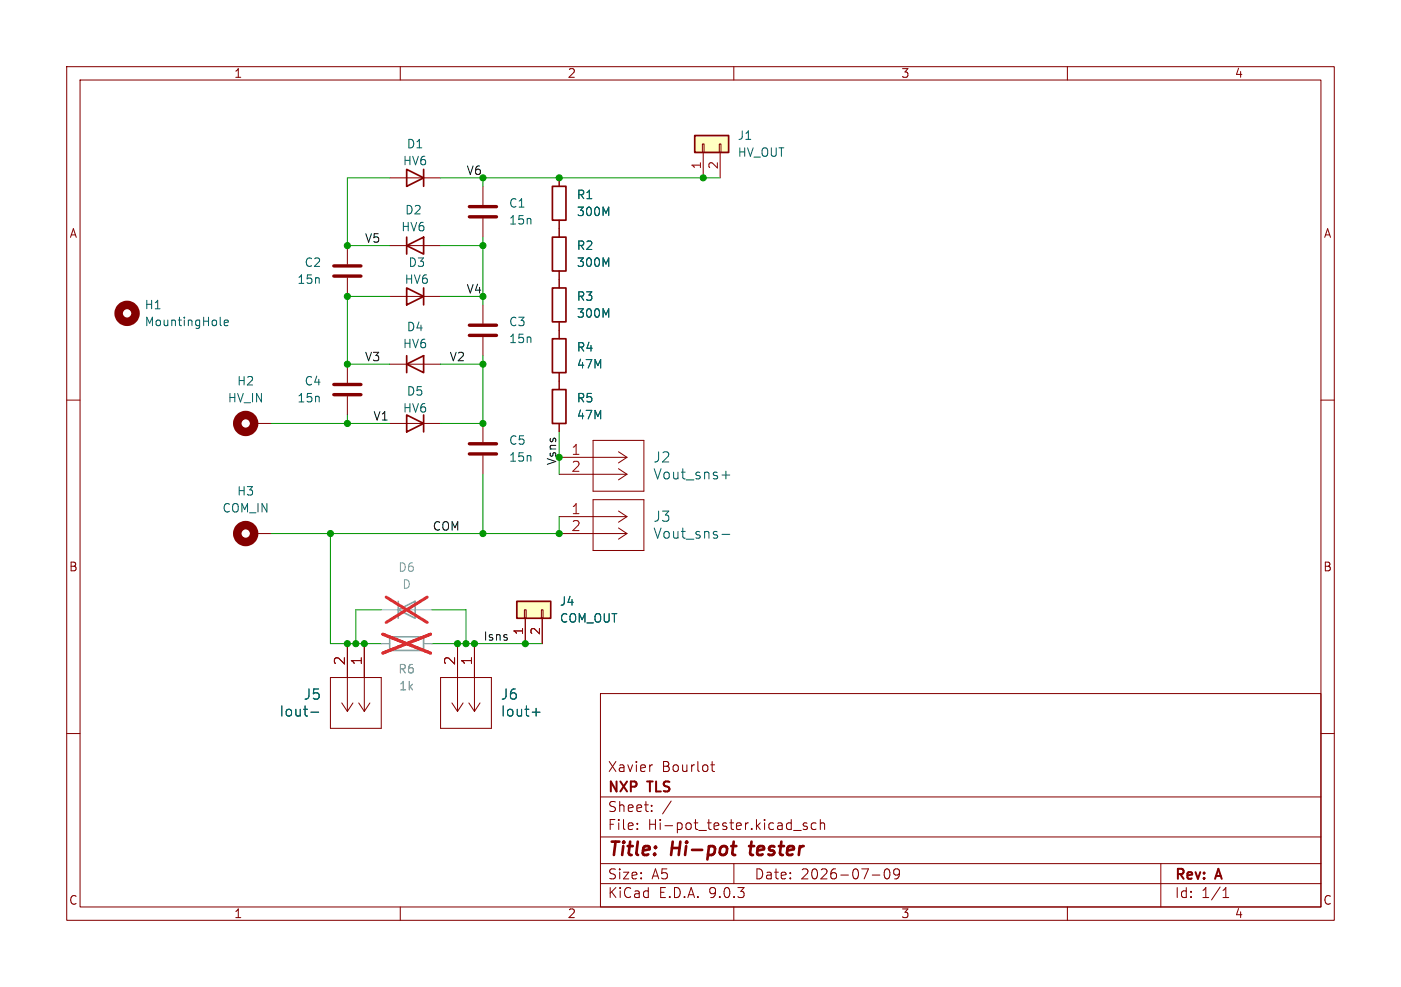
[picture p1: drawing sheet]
(kicad_sch
 (version 20250114)
 (generator "eeschema")
 (generator_version "9.0")
 (paper "A5")
 (title_block
  (title "Hi-pot tester")
  (date "2026-07-09")
  (rev "A")
  (company "NXP TLS")
  (comment 1 "Xavier Bourlot"))
 (lib_symbols
  (symbol "Connector_Generic:Conn_01x02"
   (pin_names
    (offset 1.016) (hide yes)) (exclude_from_sim no) (in_bom yes) (on_board yes)
   (property "Reference" "J" (at 0 2.54 0) (effects (font (size 1.27 1.27))))
   (property "Value" "Conn_01x02" (at 0 -5.08 0) (effects (font (size 1.27 1.27))))
   (property "Footprint" "" (at 0 0 0) (effects (font (size 1.27 1.27)) (hide yes)))
   (property "Datasheet" "~" (at 0 0 0) (effects (font (size 1.27 1.27)) (hide yes)))
   (property "Description" "Generic connector, single row, 01x02, script generated (kicad-library-utils/schlib/autogen/connector/)" (at 0 0 0) (effects (font (size 1.27 1.27)) (hide yes)))
   (symbol "Conn_01x02_1_1"
    (rectangle (start -1.27 1.27) (end 1.27 -3.81) (stroke (width 0.254) (type default)) (fill (type background)))
    (rectangle (start -1.27 0.127) (end 0 -0.127) (stroke (width 0.1524) (type default)) (fill (type none)))
    (rectangle (start -1.27 -2.413) (end 0 -2.667) (stroke (width 0.1524) (type default)) (fill (type none)))
    (pin passive line (at -5.08 0 0) (length 3.81) (name "Pin_1" (effects (font (size 1.27 1.27)))) (number "1" (effects (font (size 1.27 1.27)))))
    (pin passive line (at -5.08 -2.54 0) (length 3.81) (name "Pin_2" (effects (font (size 1.27 1.27)))) (number "2" (effects (font (size 1.27 1.27))))))
   (embedded_fonts no))
  (symbol "Device:C"
   (pin_numbers (hide yes))
   (pin_names
    (offset 0.254)) (exclude_from_sim no) (in_bom yes) (on_board yes)
   (property "Reference" "C" (at 0.635 2.54 0) (effects (font (size 1.27 1.27)) (justify left)))
   (property "Value" "C" (at 0.635 -2.54 0) (effects (font (size 1.27 1.27)) (justify left)))
   (property "Footprint" "" (at 0.9652 -3.81 0) (effects (font (size 1.27 1.27)) (hide yes)))
   (property "Datasheet" "~" (at 0 0 0) (effects (font (size 1.27 1.27)) (hide yes)))
   (property "Description" "Unpolarized capacitor" (at 0 0 0) (effects (font (size 1.27 1.27)) (hide yes)))
   (symbol "C_0_1"
    (polyline (pts (xy -2.032 0.762) (xy 2.032 0.762)) (stroke (width 0.508) (type default)) (fill (type none)))
    (polyline (pts (xy -2.032 -0.762) (xy 2.032 -0.762)) (stroke (width 0.508) (type default)) (fill (type none))))
   (symbol "C_1_1"
    (pin passive line (at 0 3.81 270) (length 2.794) (name "~" (effects (font (size 1.27 1.27)))) (number "1" (effects (font (size 1.27 1.27)))))
    (pin passive line (at 0 -3.81 90) (length 2.794) (name "~" (effects (font (size 1.27 1.27)))) (number "2" (effects (font (size 1.27 1.27))))))
   (embedded_fonts no))
  (symbol "Device:D"
   (pin_numbers (hide yes))
   (pin_names
    (offset 1.016) (hide yes)) (exclude_from_sim no) (in_bom yes) (on_board yes)
   (property "Reference" "D" (at 0 2.54 0) (effects (font (size 1.27 1.27))))
   (property "Value" "D" (at 0 -2.54 0) (effects (font (size 1.27 1.27))))
   (property "Footprint" "" (at 0 0 0) (effects (font (size 1.27 1.27)) (hide yes)))
   (property "Datasheet" "~" (at 0 0 0) (effects (font (size 1.27 1.27)) (hide yes)))
   (property "Description" "Diode" (at 0 0 0) (effects (font (size 1.27 1.27)) (hide yes)))
   (property "Sim.Device" "D" (at 0 0 0) (effects (font (size 1.27 1.27)) (hide yes)))
   (property "Sim.Pins" "1=K 2=A" (at 0 0 0) (effects (font (size 1.27 1.27)) (hide yes)))
   (symbol "D_0_1"
    (polyline (pts (xy -1.27 1.27) (xy -1.27 -1.27)) (stroke (width 0.254) (type default)) (fill (type none)))
    (polyline (pts (xy 1.27 1.27) (xy 1.27 -1.27) (xy -1.27 0) (xy 1.27 1.27)) (stroke (width 0.254) (type default)) (fill (type none)))
    (polyline (pts (xy 1.27 0) (xy -1.27 0)) (stroke (width 0) (type default)) (fill (type none))))
   (symbol "D_1_1"
    (pin passive line (at -3.81 0 0) (length 2.54) (name "K" (effects (font (size 1.27 1.27)))) (number "1" (effects (font (size 1.27 1.27)))))
    (pin passive line (at 3.81 0 180) (length 2.54) (name "A" (effects (font (size 1.27 1.27)))) (number "2" (effects (font (size 1.27 1.27))))))
   (embedded_fonts no))
  (symbol "Device:R"
   (pin_numbers (hide yes))
   (pin_names
    (offset 0)) (exclude_from_sim no) (in_bom yes) (on_board yes)
   (property "Reference" "R" (at 2.032 0 90) (effects (font (size 1.27 1.27))))
   (property "Value" "R" (at 0 0 90) (effects (font (size 1.27 1.27))))
   (property "Footprint" "" (at -1.778 0 90) (effects (font (size 1.27 1.27)) (hide yes)))
   (property "Datasheet" "~" (at 0 0 0) (effects (font (size 1.27 1.27)) (hide yes)))
   (property "Description" "Resistor" (at 0 0 0) (effects (font (size 1.27 1.27)) (hide yes)))
   (symbol "R_0_1"
    (rectangle (start -1.016 -2.54) (end 1.016 2.54) (stroke (width 0.254) (type default)) (fill (type none))))
   (symbol "R_1_1"
    (pin passive line (at 0 3.81 270) (length 1.27) (name "~" (effects (font (size 1.27 1.27)))) (number "1" (effects (font (size 1.27 1.27)))))
    (pin passive line (at 0 -3.81 90) (length 1.27) (name "~" (effects (font (size 1.27 1.27)))) (number "2" (effects (font (size 1.27 1.27))))))
   (embedded_fonts no))
  (symbol "Diode:1N5408"
   (pin_numbers (hide yes))
   (pin_names (hide yes)) (exclude_from_sim no) (in_bom yes) (on_board yes)
   (property "Reference" "D" (at 0 2.54 0) (effects (font (size 1.27 1.27))))
   (property "Value" "1N5408" (at 0 -2.54 0) (effects (font (size 1.27 1.27))))
   (property "Footprint" "Diode_THT:D_DO-201AD_P15.24mm_Horizontal" (at 0 -4.445 0) (effects (font (size 1.27 1.27)) (hide yes)))
   (property "Datasheet" "http://www.vishay.com/docs/88516/1n5400.pdf" (at 0 0 0) (effects (font (size 1.27 1.27)) (hide yes)))
   (property "Description" "1000V 3A General Purpose Rectifier Diode, DO-201AD" (at 0 0 0) (effects (font (size 1.27 1.27)) (hide yes)))
   (property "Sim.Device" "D" (at 0 0 0) (effects (font (size 1.27 1.27)) (hide yes)))
   (property "Sim.Pins" "1=K 2=A" (at 0 0 0) (effects (font (size 1.27 1.27)) (hide yes)))
   (symbol "1N5408_0_1"
    (polyline (pts (xy -1.27 1.27) (xy -1.27 -1.27)) (stroke (width 0.254) (type default)) (fill (type none)))
    (polyline (pts (xy 1.27 1.27) (xy 1.27 -1.27) (xy -1.27 0) (xy 1.27 1.27)) (stroke (width 0.254) (type default)) (fill (type none)))
    (polyline (pts (xy 1.27 0) (xy -1.27 0)) (stroke (width 0) (type default)) (fill (type none))))
   (symbol "1N5408_1_1"
    (pin passive line (at -3.81 0 0) (length 2.54) (name "K" (effects (font (size 1.27 1.27)))) (number "1" (effects (font (size 1.27 1.27)))))
    (pin passive line (at 3.81 0 180) (length 2.54) (name "A" (effects (font (size 1.27 1.27)))) (number "2" (effects (font (size 1.27 1.27))))))
   (embedded_fonts no))
  (symbol "Mechanical:MountingHole"
   (pin_names
    (offset 1.016)) (exclude_from_sim no) (in_bom no) (on_board yes)
   (property "Reference" "H" (at 0 5.08 0) (effects (font (size 1.27 1.27))))
   (property "Value" "MountingHole" (at 0 3.175 0) (effects (font (size 1.27 1.27))))
   (property "Footprint" "" (at 0 0 0) (effects (font (size 1.27 1.27)) (hide yes)))
   (property "Datasheet" "~" (at 0 0 0) (effects (font (size 1.27 1.27)) (hide yes)))
   (property "Description" "Mounting Hole without connection" (at 0 0 0) (effects (font (size 1.27 1.27)) (hide yes)))
   (symbol "MountingHole_0_1"
    (circle (center 0 0) (radius 1.27) (stroke (width 1.27) (type default)) (fill (type none))))
   (embedded_fonts no))
  (symbol "Mechanical:MountingHole_Pad"
   (pin_numbers (hide yes))
   (pin_names
    (offset 1.016) (hide yes)) (exclude_from_sim no) (in_bom no) (on_board yes)
   (property "Reference" "H" (at 0 6.35 0) (effects (font (size 1.27 1.27))))
   (property "Value" "MountingHole_Pad" (at 0 4.445 0) (effects (font (size 1.27 1.27))))
   (property "Footprint" "" (at 0 0 0) (effects (font (size 1.27 1.27)) (hide yes)))
   (property "Datasheet" "~" (at 0 0 0) (effects (font (size 1.27 1.27)) (hide yes)))
   (property "Description" "Mounting Hole with connection" (at 0 0 0) (effects (font (size 1.27 1.27)) (hide yes)))
   (symbol "MountingHole_Pad_0_1"
    (circle (center 0 1.27) (radius 1.27) (stroke (width 1.27) (type default)) (fill (type none))))
   (symbol "MountingHole_Pad_1_1"
    (pin input line (at 0 -2.54 90) (length 2.54) (name "1" (effects (font (size 1.27 1.27)))) (number "1" (effects (font (size 1.27 1.27))))))
   (embedded_fonts no))
  (symbol "_MYLIBRARY:2mm_banana_Cinch"
   (pin_names
    (offset 0.254) (hide yes)) (exclude_from_sim no) (in_bom yes) (on_board yes)
   (property "Reference" "J" (at 8.89 6.35 0) (effects (font (size 1.524 1.524))))
   (property "Value" "105-1102-001" (at 10.16 0 0) (effects (font (size 1.524 1.524))))
   (property "Footprint" "footprints:105-1102-001" (at 10.16 -1.524 0) (effects (font (size 1.524 1.524)) (hide yes)))
   (property "Datasheet" "" (at 0 0 0) (effects (font (size 1.524 1.524))))
   (property "Description" "105-1102-001 banana Johnson Cinch PCB horizontal" (at 0 0 0) (effects (font (size 1.27 1.27)) (hide yes)))
   (symbol "2mm_banana_Cinch_1_1"
    (polyline (pts (xy 5.08 2.54) (xy 5.08 -5.08)) (stroke (width 0.127) (type solid)) (fill (type none)))
    (polyline (pts (xy 5.08 -5.08) (xy 12.7 -5.08)) (stroke (width 0.127) (type solid)) (fill (type none)))
    (polyline (pts (xy 10.16 0) (xy 5.08 0)) (stroke (width 0.127) (type solid)) (fill (type none)))
    (polyline (pts (xy 10.16 0) (xy 8.89 0.8382)) (stroke (width 0.127) (type solid)) (fill (type none)))
    (polyline (pts (xy 10.16 0) (xy 8.89 -0.8382)) (stroke (width 0.127) (type solid)) (fill (type none)))
    (polyline (pts (xy 10.16 -2.54) (xy 5.08 -2.54)) (stroke (width 0.127) (type solid)) (fill (type none)))
    (polyline (pts (xy 10.16 -2.54) (xy 8.89 -1.7018)) (stroke (width 0.127) (type solid)) (fill (type none)))
    (polyline (pts (xy 10.16 -2.54) (xy 8.89 -3.3782)) (stroke (width 0.127) (type solid)) (fill (type none)))
    (polyline (pts (xy 12.7 2.54) (xy 5.08 2.54)) (stroke (width 0.127) (type solid)) (fill (type none)))
    (polyline (pts (xy 12.7 -5.08) (xy 12.7 2.54)) (stroke (width 0.127) (type solid)) (fill (type none)))
    (pin passive line (at 0 0 0) (length 5.08) (name "1" (effects (font (size 1.4986 1.4986)))) (number "1" (effects (font (size 1.4986 1.4986)))))
    (pin passive line (at 0 -2.54 0) (length 5.08) (name "2" (effects (font (size 1.4986 1.4986)))) (number "2" (effects (font (size 1.4986 1.4986))))))
   (embedded_fonts no)))
 (junction
  (at 52.07 54.61)
  (diameter 0)
  (color 0 0 0 0))
 (junction
  (at 52.07 36.83)
  (diameter 0)
  (color 0 0 0 0))
 (junction
  (at 72.39 36.83)
  (diameter 0)
  (color 0 0 0 0))
 (junction
  (at 52.07 63.5)
  (diameter 0)
  (color 0 0 0 0))
 (junction
  (at 52.07 96.52)
  (diameter 0)
  (color 0 0 0 0))
 (junction
  (at 83.82 26.67)
  (diameter 0)
  (color 0 0 0 0))
 (junction
  (at 68.58 96.52)
  (diameter 0)
  (color 0 0 0 0))
 (junction
  (at 72.39 26.67)
  (diameter 0)
  (color 0 0 0 0))
 (junction
  (at 54.61 96.52)
  (diameter 0)
  (color 0 0 0 0))
 (junction
  (at 72.39 44.45)
  (diameter 0)
  (color 0 0 0 0))
 (junction
  (at 52.07 44.45)
  (diameter 0)
  (color 0 0 0 0))
 (junction
  (at 71.12 96.52)
  (diameter 0)
  (color 0 0 0 0))
 (junction
  (at 83.82 80.01)
  (diameter 0)
  (color 0 0 0 0))
 (junction
  (at 53.34 96.52)
  (diameter 0)
  (color 0 0 0 0))
 (junction
  (at 72.39 54.61)
  (diameter 0)
  (color 0 0 0 0))
 (junction
  (at 83.82 68.58)
  (diameter 0)
  (color 0 0 0 0))
 (junction
  (at 105.41 26.67)
  (diameter 0)
  (color 0 0 0 0))
 (junction
  (at 69.85 96.52)
  (diameter 0)
  (color 0 0 0 0))
 (junction
  (at 78.74 96.52)
  (diameter 0)
  (color 0 0 0 0))
 (junction
  (at 72.39 63.5)
  (diameter 0)
  (color 0 0 0 0))
 (junction
  (at 49.53 80.01)
  (diameter 0)
  (color 0 0 0 0))
 (junction
  (at 72.39 80.01)
  (diameter 0)
  (color 0 0 0 0))
 (wire
  (pts (xy 52.07 44.45) (xy 52.07 54.61))
  (stroke (width 0) (type default)))
 (wire
  (pts (xy 105.41 26.67) (xy 107.95 26.67))
  (stroke (width 0) (type default)))
 (wire
  (pts (xy 83.82 68.58) (xy 83.82 71.12))
  (stroke (width 0) (type default)))
 (wire
  (pts (xy 53.34 91.44) (xy 53.34 96.52))
  (stroke (width 0) (type default)))
 (wire
  (pts (xy 52.07 26.67) (xy 52.07 36.83))
  (stroke (width 0) (type default)))
 (wire
  (pts (xy 52.07 36.83) (xy 58.42 36.83))
  (stroke (width 0) (type default)))
 (wire
  (pts (xy 49.53 80.01) (xy 49.53 96.52))
  (stroke (width 0) (type default)))
 (wire
  (pts (xy 72.39 53.34) (xy 72.39 54.61))
  (stroke (width 0) (type default)))
 (wire
  (pts (xy 64.77 91.44) (xy 69.85 91.44))
  (stroke (width 0) (type default)))
 (wire
  (pts (xy 72.39 80.01) (xy 72.39 71.12))
  (stroke (width 0) (type default)))
 (wire
  (pts (xy 78.74 96.52) (xy 81.28 96.52))
  (stroke (width 0) (type default)))
 (wire
  (pts (xy 66.04 54.61) (xy 72.39 54.61))
  (stroke (width 0) (type default)))
 (wire
  (pts (xy 83.82 77.47) (xy 83.82 80.01))
  (stroke (width 0) (type default)))
 (wire
  (pts (xy 54.61 96.52) (xy 57.15 96.52))
  (stroke (width 0) (type default)))
 (wire
  (pts (xy 52.07 44.45) (xy 58.42 44.45))
  (stroke (width 0) (type default)))
 (wire
  (pts (xy 52.07 62.23) (xy 52.07 63.5))
  (stroke (width 0) (type default)))
 (wire
  (pts (xy 52.07 63.5) (xy 58.42 63.5))
  (stroke (width 0) (type default)))
 (wire
  (pts (xy 83.82 26.67) (xy 105.41 26.67))
  (stroke (width 0) (type default)))
 (wire
  (pts (xy 71.12 96.52) (xy 78.74 96.52))
  (stroke (width 0) (type default)))
 (wire
  (pts (xy 52.07 54.61) (xy 58.42 54.61))
  (stroke (width 0) (type default)))
 (wire
  (pts (xy 72.39 54.61) (xy 72.39 63.5))
  (stroke (width 0) (type default)))
 (wire
  (pts (xy 72.39 35.56) (xy 72.39 36.83))
  (stroke (width 0) (type default)))
 (wire
  (pts (xy 72.39 80.01) (xy 83.82 80.01))
  (stroke (width 0) (type default)))
 (wire
  (pts (xy 52.07 96.52) (xy 49.53 96.52))
  (stroke (width 0) (type default)))
 (wire
  (pts (xy 72.39 26.67) (xy 72.39 27.94))
  (stroke (width 0) (type default)))
 (wire
  (pts (xy 53.34 96.52) (xy 52.07 96.52))
  (stroke (width 0) (type default)))
 (wire
  (pts (xy 72.39 36.83) (xy 72.39 44.45))
  (stroke (width 0) (type default)))
 (wire
  (pts (xy 66.04 44.45) (xy 72.39 44.45))
  (stroke (width 0) (type default)))
 (wire
  (pts (xy 72.39 44.45) (xy 72.39 45.72))
  (stroke (width 0) (type default)))
 (wire
  (pts (xy 69.85 96.52) (xy 68.58 96.52))
  (stroke (width 0) (type default)))
 (wire
  (pts (xy 49.53 80.01) (xy 72.39 80.01))
  (stroke (width 0) (type default)))
 (wire
  (pts (xy 64.77 96.52) (xy 68.58 96.52))
  (stroke (width 0) (type default)))
 (wire
  (pts (xy 71.12 96.52) (xy 69.85 96.52))
  (stroke (width 0) (type default)))
 (wire
  (pts (xy 66.04 63.5) (xy 72.39 63.5))
  (stroke (width 0) (type default)))
 (wire
  (pts (xy 53.34 91.44) (xy 57.15 91.44))
  (stroke (width 0) (type default)))
 (wire
  (pts (xy 40.64 63.5) (xy 52.07 63.5))
  (stroke (width 0) (type default)))
 (wire
  (pts (xy 52.07 26.67) (xy 58.42 26.67))
  (stroke (width 0) (type default)))
 (wire
  (pts (xy 72.39 26.67) (xy 83.82 26.67))
  (stroke (width 0) (type default)))
 (wire
  (pts (xy 54.61 96.52) (xy 53.34 96.52))
  (stroke (width 0) (type default)))
 (wire
  (pts (xy 69.85 91.44) (xy 69.85 96.52))
  (stroke (width 0) (type default)))
 (wire
  (pts (xy 66.04 26.67) (xy 72.39 26.67))
  (stroke (width 0) (type default)))
 (wire
  (pts (xy 66.04 36.83) (xy 72.39 36.83))
  (stroke (width 0) (type default)))
 (wire
  (pts (xy 40.64 80.01) (xy 49.53 80.01))
  (stroke (width 0) (type default)))
 (wire
  (pts (xy 83.82 64.77) (xy 83.82 68.58))
  (stroke (width 0) (type default)))
 (label "Vsns"
  (at 83.82 69.85 90)
  (effects (font (size 1.27 1.27)) (justify left bottom)))
 (label "V1"
  (at 55.88 63.5 0)
  (effects (font (size 1.27 1.27)) (justify left bottom)))
 (label "V2"
  (at 67.31 54.61 0)
  (effects (font (size 1.27 1.27)) (justify left bottom)))
 (label "V3"
  (at 54.61 54.61 0)
  (effects (font (size 1.27 1.27)) (justify left bottom)))
 (label "V6"
  (at 69.85 26.67 0)
  (effects (font (size 1.27 1.27)) (justify left bottom)))
 (label "V5"
  (at 54.61 36.83 0)
  (effects (font (size 1.27 1.27)) (justify left bottom)))
 (label "COM"
  (at 64.77 80.01 0)
  (effects (font (size 1.27 1.27)) (justify left bottom)))
 (label "Isns"
  (at 72.39 96.52 0)
  (effects (font (size 1.27 1.27)) (justify left bottom)))
 (label "V4"
  (at 69.85 44.45 0)
  (effects (font (size 1.27 1.27)) (justify left bottom)))
 (symbol
  (lib_id "Diode:1N5408")
  (at 62.23 26.67 180)
  (unit 1)
  (exclude_from_sim no)
  (in_bom yes)
  (on_board yes)
  (dnp no)
  (property "Reference" "D1" (at 62.23 21.59 0) (effects (font (size 1.27 1.27))))
  (property "Value" "HV6" (at 62.23 24.13 0) (effects (font (size 1.27 1.27))))
  (property "Footprint" "Diode_THT:D_DO-15_P15.24mm_Horizontal" (at 62.23 22.225 0) (effects (font (size 1.27 1.27)) (hide yes)))
  (property "Datasheet" "HV6" (at 62.23 26.67 0) (effects (font (size 1.27 1.27)) (hide yes)))
  (property "Description" "1000V 3A General Purpose Rectifier Diode, DO-201AD" (at 62.23 26.67 0) (effects (font (size 1.27 1.27)) (hide yes)))
  (property "Sim.Device" "D" (at 62.23 26.67 0) (effects (font (size 1.27 1.27)) (hide yes)))
  (property "Sim.Pins" "1=K 2=A" (at 62.23 26.67 0) (effects (font (size 1.27 1.27)) (hide yes)))
  (pin "1")
  (pin "2"))
 (symbol
  (lib_id "Diode:1N5408")
  (at 62.23 36.83 0)
  (unit 1)
  (exclude_from_sim no)
  (in_bom yes)
  (on_board yes)
  (dnp no)
  (property "Reference" "D2" (at 61.976 31.496 0) (effects (font (size 1.27 1.27))))
  (property "Value" "HV6" (at 61.976 34.036 0) (effects (font (size 1.27 1.27))))
  (property "Footprint" "Diode_THT:D_DO-15_P15.24mm_Horizontal" (at 62.23 41.275 0) (effects (font (size 1.27 1.27)) (hide yes)))
  (property "Datasheet" "HV6" (at 62.23 36.83 0) (effects (font (size 1.27 1.27)) (hide yes)))
  (property "Description" "1000V 3A General Purpose Rectifier Diode, DO-201AD" (at 62.23 36.83 0) (effects (font (size 1.27 1.27)) (hide yes)))
  (property "Sim.Device" "D" (at 62.23 36.83 0) (effects (font (size 1.27 1.27)) (hide yes)))
  (property "Sim.Pins" "1=K 2=A" (at 62.23 36.83 0) (effects (font (size 1.27 1.27)) (hide yes)))
  (pin "1")
  (pin "2"))
 (symbol
  (lib_id "Device:R")
  (at 83.82 53.34 180)
  (unit 1)
  (exclude_from_sim no)
  (in_bom yes)
  (on_board yes)
  (dnp no)
  (fields_autoplaced yes)
  (property "Reference" "R4" (at 86.36 52.0699 0) (effects (font (size 1.27 1.27)) (justify right)))
  (property "Value" "47M" (at 86.36 54.6099 0) (effects (font (size 1.27 1.27)) (justify right)))
  (property "Footprint" "Resistor_THT:R_Axial_DIN0309_L9.0mm_D3.2mm_P12.70mm_Horizontal" (at 85.598 53.34 90) (effects (font (size 1.27 1.27)) (hide yes)))
  (property "Datasheet" "RGP0207CH 5% 47M 1623708-8" (at 83.82 53.34 0) (effects (font (size 1.27 1.27)) (hide yes)))
  (property "Description" "Resistor" (at 83.82 53.34 0) (effects (font (size 1.27 1.27)) (hide yes)))
  (pin "2")
  (pin "1"))
 (symbol
  (lib_id "Device:R")
  (at 83.82 60.96 180)
  (unit 1)
  (exclude_from_sim no)
  (in_bom yes)
  (on_board yes)
  (dnp no)
  (fields_autoplaced yes)
  (property "Reference" "R5" (at 86.36 59.6899 0) (effects (font (size 1.27 1.27)) (justify right)))
  (property "Value" "47M" (at 86.36 62.2299 0) (effects (font (size 1.27 1.27)) (justify right)))
  (property "Footprint" "Resistor_THT:R_Axial_DIN0309_L9.0mm_D3.2mm_P12.70mm_Horizontal" (at 85.598 60.96 90) (effects (font (size 1.27 1.27)) (hide yes)))
  (property "Datasheet" "RGP0207CH 5% 47M 1623708-8" (at 83.82 60.96 0) (effects (font (size 1.27 1.27)) (hide yes)))
  (property "Description" "Resistor" (at 83.82 60.96 0) (effects (font (size 1.27 1.27)) (hide yes)))
  (pin "2")
  (pin "1"))
 (symbol
  (lib_id "Device:D")
  (at 60.96 91.44 0)
  (unit 1)
  (exclude_from_sim no)
  (in_bom yes)
  (on_board yes)
  (dnp yes)
  (fields_autoplaced yes)
  (property "Reference" "D6" (at 60.96 85.09 0) (effects (font (size 1.27 1.27))))
  (property "Value" "D" (at 60.96 87.63 0) (effects (font (size 1.27 1.27))))
  (property "Footprint" "Diode_THT:D_A-405_P7.62mm_Horizontal" (at 60.96 91.44 0) (effects (font (size 1.27 1.27)) (hide yes)))
  (property "Datasheet" "~" (at 60.96 91.44 0) (effects (font (size 1.27 1.27)) (hide yes)))
  (property "Description" "Diode" (at 60.96 91.44 0) (effects (font (size 1.27 1.27)) (hide yes)))
  (property "Sim.Device" "D" (at 60.96 91.44 0) (effects (font (size 1.27 1.27)) (hide yes)))
  (property "Sim.Pins" "1=K 2=A" (at 60.96 91.44 0) (effects (font (size 1.27 1.27)) (hide yes)))
  (pin "1")
  (pin "2"))
 (symbol
  (lib_id "_MYLIBRARY:2mm_banana_Cinch")
  (at 83.82 68.58 0)
  (unit 1)
  (exclude_from_sim no)
  (in_bom yes)
  (on_board yes)
  (dnp no)
  (fields_autoplaced yes)
  (property "Reference" "J2" (at 97.79 68.5799 0) (effects (font (size 1.524 1.524)) (justify left)))
  (property "Value" "Vout_sns+" (at 97.79 71.1199 0) (effects (font (size 1.524 1.524)) (justify left)))
  (property "Footprint" "footprints:105-1102-001" (at 93.98 70.104 0) (effects (font (size 1.524 1.524)) (hide yes)))
  (property "Datasheet" "" (at 83.82 68.58 0) (effects (font (size 1.524 1.524))))
  (property "Description" "105-1102-001 banana Johnson Cinch PCB horizontal" (at 83.82 68.58 0) (effects (font (size 1.27 1.27)) (hide yes)))
  (pin "1")
  (pin "2"))
 (symbol
  (lib_id "Device:C")
  (at 52.07 58.42 0)
  (unit 1)
  (exclude_from_sim no)
  (in_bom yes)
  (on_board yes)
  (dnp no)
  (fields_autoplaced yes)
  (property "Reference" "C4" (at 48.26 57.1499 0) (effects (font (size 1.27 1.27)) (justify right)))
  (property "Value" "15n" (at 48.26 59.6899 0) (effects (font (size 1.27 1.27)) (justify right)))
  (property "Footprint" "Capacitor_THT:C_Rect_L41.5mm_W13.0mm_P37.50mm_MKS4" (at 53.0352 62.23 0) (effects (font (size 1.27 1.27)) (hide yes)))
  (property "Datasheet" "FKP1X021507C00MSSD" (at 52.07 58.42 0) (effects (font (size 1.27 1.27)) (hide yes)))
  (property "Description" "Unpolarized capacitor" (at 52.07 58.42 0) (effects (font (size 1.27 1.27)) (hide yes)))
  (pin "2")
  (pin "1"))
 (symbol
  (lib_id "Diode:1N5408")
  (at 62.23 44.45 180)
  (unit 1)
  (exclude_from_sim no)
  (in_bom yes)
  (on_board yes)
  (dnp no)
  (property "Reference" "D3" (at 62.484 39.37 0) (effects (font (size 1.27 1.27))))
  (property "Value" "HV6" (at 62.484 41.91 0) (effects (font (size 1.27 1.27))))
  (property "Footprint" "Diode_THT:D_DO-15_P15.24mm_Horizontal" (at 62.23 40.005 0) (effects (font (size 1.27 1.27)) (hide yes)))
  (property "Datasheet" "HV6" (at 62.23 44.45 0) (effects (font (size 1.27 1.27)) (hide yes)))
  (property "Description" "1000V 3A General Purpose Rectifier Diode, DO-201AD" (at 62.23 44.45 0) (effects (font (size 1.27 1.27)) (hide yes)))
  (property "Sim.Device" "D" (at 62.23 44.45 0) (effects (font (size 1.27 1.27)) (hide yes)))
  (property "Sim.Pins" "1=K 2=A" (at 62.23 44.45 0) (effects (font (size 1.27 1.27)) (hide yes)))
  (pin "1")
  (pin "2"))
 (symbol
  (lib_id "Mechanical:MountingHole_Pad")
  (at 38.1 63.5 90)
  (unit 1)
  (exclude_from_sim no)
  (in_bom no)
  (on_board yes)
  (dnp no)
  (fields_autoplaced yes)
  (property "Reference" "H2" (at 36.83 57.15 90) (effects (font (size 1.27 1.27))))
  (property "Value" "HV_IN" (at 36.83 59.69 90) (effects (font (size 1.27 1.27))))
  (property "Footprint" "MountingHole:MountingHole_3.2mm_M3_Pad_Via" (at 38.1 63.5 0) (effects (font (size 1.27 1.27)) (hide yes)))
  (property "Datasheet" "~" (at 38.1 63.5 0) (effects (font (size 1.27 1.27)) (hide yes)))
  (property "Description" "Mounting Hole with connection" (at 38.1 63.5 0) (effects (font (size 1.27 1.27)) (hide yes)))
  (pin "1"))
 (symbol
  (lib_id "Device:C")
  (at 72.39 31.75 0)
  (unit 1)
  (exclude_from_sim no)
  (in_bom yes)
  (on_board yes)
  (dnp no)
  (fields_autoplaced yes)
  (property "Reference" "C1" (at 76.2 30.4799 0) (effects (font (size 1.27 1.27)) (justify left)))
  (property "Value" "15n" (at 76.2 33.0199 0) (effects (font (size 1.27 1.27)) (justify left)))
  (property "Footprint" "Capacitor_THT:C_Rect_L41.5mm_W13.0mm_P37.50mm_MKS4" (at 73.3552 35.56 0) (effects (font (size 1.27 1.27)) (hide yes)))
  (property "Datasheet" "FKP1X021507C00MSSD" (at 72.39 31.75 0) (effects (font (size 1.27 1.27)) (hide yes)))
  (property "Description" "Unpolarized capacitor" (at 72.39 31.75 0) (effects (font (size 1.27 1.27)) (hide yes)))
  (pin "2")
  (pin "1"))
 (symbol
  (lib_id "Device:R")
  (at 83.82 30.48 180)
  (unit 1)
  (exclude_from_sim no)
  (in_bom yes)
  (on_board yes)
  (dnp no)
  (fields_autoplaced yes)
  (property "Reference" "R1" (at 86.36 29.2099 0) (effects (font (size 1.27 1.27)) (justify right)))
  (property "Value" "300M" (at 86.36 31.7499 0) (effects (font (size 1.27 1.27)) (justify right)))
  (property "Footprint" "footprints:HB01RE" (at 85.598 30.48 90) (effects (font (size 1.27 1.27)) (hide yes)))
  (property "Datasheet" "HB01RE 300M 1% 100PPM 2-1625958-7" (at 83.82 30.48 0) (effects (font (size 1.27 1.27)) (hide yes)))
  (property "Description" "Resistor" (at 83.82 30.48 0) (effects (font (size 1.27 1.27)) (hide yes)))
  (pin "2")
  (pin "1"))
 (symbol
  (lib_id "Mechanical:MountingHole")
  (at 19.05 46.99 0)
  (unit 1)
  (exclude_from_sim no)
  (in_bom no)
  (on_board yes)
  (dnp no)
  (fields_autoplaced yes)
  (property "Reference" "H1" (at 21.59 45.7199 0) (effects (font (size 1.27 1.27)) (justify left)))
  (property "Value" "MountingHole" (at 21.59 48.2599 0) (effects (font (size 1.27 1.27)) (justify left)))
  (property "Footprint" "MountingHole:MountingHole_4.3mm_M4" (at 19.05 46.99 0) (effects (font (size 1.27 1.27)) (hide yes)))
  (property "Datasheet" "~" (at 19.05 46.99 0) (effects (font (size 1.27 1.27)) (hide yes)))
  (property "Description" "Mounting Hole without connection" (at 19.05 46.99 0) (effects (font (size 1.27 1.27)) (hide yes))))
 (symbol
  (lib_id "_MYLIBRARY:2mm_banana_Cinch")
  (at 71.12 96.52 270)
  (unit 1)
  (exclude_from_sim no)
  (in_bom yes)
  (on_board yes)
  (dnp no)
  (fields_autoplaced yes)
  (property "Reference" "J6" (at 74.93 104.1399 90) (effects (font (size 1.524 1.524)) (justify left)))
  (property "Value" "Iout+" (at 74.93 106.6799 90) (effects (font (size 1.524 1.524)) (justify left)))
  (property "Footprint" "footprints:105-1102-001" (at 69.596 106.68 0) (effects (font (size 1.524 1.524)) (hide yes)))
  (property "Datasheet" "" (at 71.12 96.52 0) (effects (font (size 1.524 1.524))))
  (property "Description" "105-1102-001 banana Johnson Cinch PCB horizontal" (at 71.12 96.52 0) (effects (font (size 1.27 1.27)) (hide yes)))
  (pin "1")
  (pin "2"))
 (symbol
  (lib_id "Device:C")
  (at 52.07 40.64 0)
  (unit 1)
  (exclude_from_sim no)
  (in_bom yes)
  (on_board yes)
  (dnp no)
  (fields_autoplaced yes)
  (property "Reference" "C2" (at 48.26 39.3699 0) (effects (font (size 1.27 1.27)) (justify right)))
  (property "Value" "15n" (at 48.26 41.9099 0) (effects (font (size 1.27 1.27)) (justify right)))
  (property "Footprint" "Capacitor_THT:C_Rect_L41.5mm_W13.0mm_P37.50mm_MKS4" (at 53.0352 44.45 0) (effects (font (size 1.27 1.27)) (hide yes)))
  (property "Datasheet" "FKP1X021507C00MSSD" (at 52.07 40.64 0) (effects (font (size 1.27 1.27)) (hide yes)))
  (property "Description" "Unpolarized capacitor" (at 52.07 40.64 0) (effects (font (size 1.27 1.27)) (hide yes)))
  (pin "2")
  (pin "1"))
 (symbol
  (lib_id "Device:C")
  (at 72.39 67.31 0)
  (unit 1)
  (exclude_from_sim no)
  (in_bom yes)
  (on_board yes)
  (dnp no)
  (fields_autoplaced yes)
  (property "Reference" "C5" (at 76.2 66.0399 0) (effects (font (size 1.27 1.27)) (justify left)))
  (property "Value" "15n" (at 76.2 68.5799 0) (effects (font (size 1.27 1.27)) (justify left)))
  (property "Footprint" "Capacitor_THT:C_Rect_L41.5mm_W13.0mm_P37.50mm_MKS4" (at 73.3552 71.12 0) (effects (font (size 1.27 1.27)) (hide yes)))
  (property "Datasheet" "FKP1X021507C00MSSD" (at 72.39 67.31 0) (effects (font (size 1.27 1.27)) (hide yes)))
  (property "Description" "Unpolarized capacitor" (at 72.39 67.31 0) (effects (font (size 1.27 1.27)) (hide yes)))
  (pin "2")
  (pin "1"))
 (symbol
  (lib_id "Device:C")
  (at 72.39 49.53 0)
  (unit 1)
  (exclude_from_sim no)
  (in_bom yes)
  (on_board yes)
  (dnp no)
  (fields_autoplaced yes)
  (property "Reference" "C3" (at 76.2 48.2599 0) (effects (font (size 1.27 1.27)) (justify left)))
  (property "Value" "15n" (at 76.2 50.7999 0) (effects (font (size 1.27 1.27)) (justify left)))
  (property "Footprint" "Capacitor_THT:C_Rect_L41.5mm_W13.0mm_P37.50mm_MKS4" (at 73.3552 53.34 0) (effects (font (size 1.27 1.27)) (hide yes)))
  (property "Datasheet" "FKP1X021507C00MSSD" (at 72.39 49.53 0) (effects (font (size 1.27 1.27)) (hide yes)))
  (property "Description" "Unpolarized capacitor" (at 72.39 49.53 0) (effects (font (size 1.27 1.27)) (hide yes)))
  (pin "2")
  (pin "1"))
 (symbol
  (lib_id "Device:R")
  (at 83.82 45.72 180)
  (unit 1)
  (exclude_from_sim no)
  (in_bom yes)
  (on_board yes)
  (dnp no)
  (fields_autoplaced yes)
  (property "Reference" "R3" (at 86.36 44.4499 0) (effects (font (size 1.27 1.27)) (justify right)))
  (property "Value" "300M" (at 86.36 46.9899 0) (effects (font (size 1.27 1.27)) (justify right)))
  (property "Footprint" "footprints:HB01RE" (at 85.598 45.72 90) (effects (font (size 1.27 1.27)) (hide yes)))
  (property "Datasheet" "HB01RE 300M 1% 100PPM 2-1625958-7" (at 83.82 45.72 0) (effects (font (size 1.27 1.27)) (hide yes)))
  (property "Description" "Resistor" (at 83.82 45.72 0) (effects (font (size 1.27 1.27)) (hide yes)))
  (pin "2")
  (pin "1"))
 (symbol
  (lib_id "Device:R")
  (at 60.96 96.52 90)
  (unit 1)
  (exclude_from_sim no)
  (in_bom yes)
  (on_board yes)
  (dnp yes)
  (fields_autoplaced yes)
  (property "Reference" "R6" (at 60.96 100.33 90) (effects (font (size 1.27 1.27))))
  (property "Value" "1k" (at 60.96 102.87 90) (effects (font (size 1.27 1.27))))
  (property "Footprint" "Resistor_THT:R_Axial_DIN0309_L9.0mm_D3.2mm_P12.70mm_Horizontal" (at 60.96 98.298 90) (effects (font (size 1.27 1.27)) (hide yes)))
  (property "Datasheet" "~" (at 60.96 96.52 0) (effects (font (size 1.27 1.27)) (hide yes)))
  (property "Description" "Resistor" (at 60.96 96.52 0) (effects (font (size 1.27 1.27)) (hide yes)))
  (pin "2")
  (pin "1"))
 (symbol
  (lib_id "_MYLIBRARY:2mm_banana_Cinch")
  (at 83.82 77.47 0)
  (unit 1)
  (exclude_from_sim no)
  (in_bom yes)
  (on_board yes)
  (dnp no)
  (fields_autoplaced yes)
  (property "Reference" "J3" (at 97.79 77.4699 0) (effects (font (size 1.524 1.524)) (justify left)))
  (property "Value" "Vout_sns-" (at 97.79 80.0099 0) (effects (font (size 1.524 1.524)) (justify left)))
  (property "Footprint" "footprints:105-1102-001" (at 93.98 78.994 0) (effects (font (size 1.524 1.524)) (hide yes)))
  (property "Datasheet" "" (at 83.82 77.47 0) (effects (font (size 1.524 1.524))))
  (property "Description" "105-1102-001 banana Johnson Cinch PCB horizontal" (at 83.82 77.47 0) (effects (font (size 1.27 1.27)) (hide yes)))
  (pin "1")
  (pin "2"))
 (symbol
  (lib_id "Connector_Generic:Conn_01x02")
  (at 78.74 91.44 90)
  (unit 1)
  (exclude_from_sim no)
  (in_bom yes)
  (on_board yes)
  (dnp no)
  (fields_autoplaced yes)
  (property "Reference" "J4" (at 83.82 90.1699 90) (effects (font (size 1.27 1.27)) (justify right)))
  (property "Value" "COM_OUT" (at 83.82 92.7099 90) (effects (font (size 1.27 1.27)) (justify right)))
  (property "Footprint" "Connector_PinHeader_2.54mm:PinHeader_1x02_P2.54mm_Vertical" (at 78.74 91.44 0) (effects (font (size 1.27 1.27)) (hide yes)))
  (property "Datasheet" "~" (at 78.74 91.44 0) (effects (font (size 1.27 1.27)) (hide yes)))
  (property "Description" "Generic connector, single row, 01x02, script generated (kicad-library-utils/schlib/autogen/connector/)" (at 78.74 91.44 0) (effects (font (size 1.27 1.27)) (hide yes)))
  (pin "1")
  (pin "2"))
 (symbol
  (lib_id "Device:R")
  (at 83.82 38.1 180)
  (unit 1)
  (exclude_from_sim no)
  (in_bom yes)
  (on_board yes)
  (dnp no)
  (fields_autoplaced yes)
  (property "Reference" "R2" (at 86.36 36.8299 0) (effects (font (size 1.27 1.27)) (justify right)))
  (property "Value" "300M" (at 86.36 39.3699 0) (effects (font (size 1.27 1.27)) (justify right)))
  (property "Footprint" "footprints:HB01RE" (at 85.598 38.1 90) (effects (font (size 1.27 1.27)) (hide yes)))
  (property "Datasheet" "HB01RE 300M 1% 100PPM 2-1625958-7" (at 83.82 38.1 0) (effects (font (size 1.27 1.27)) (hide yes)))
  (property "Description" "Resistor" (at 83.82 38.1 0) (effects (font (size 1.27 1.27)) (hide yes)))
  (pin "2")
  (pin "1"))
 (symbol
  (lib_id "Mechanical:MountingHole_Pad")
  (at 38.1 80.01 90)
  (unit 1)
  (exclude_from_sim no)
  (in_bom no)
  (on_board yes)
  (dnp no)
  (fields_autoplaced yes)
  (property "Reference" "H3" (at 36.83 73.66 90) (effects (font (size 1.27 1.27))))
  (property "Value" "COM_IN" (at 36.83 76.2 90) (effects (font (size 1.27 1.27))))
  (property "Footprint" "MountingHole:MountingHole_3.2mm_M3_Pad_Via" (at 38.1 80.01 0) (effects (font (size 1.27 1.27)) (hide yes)))
  (property "Datasheet" "~" (at 38.1 80.01 0) (effects (font (size 1.27 1.27)) (hide yes)))
  (property "Description" "Mounting Hole with connection" (at 38.1 80.01 0) (effects (font (size 1.27 1.27)) (hide yes)))
  (pin "1"))
 (symbol
  (lib_id "Diode:1N5408")
  (at 62.23 63.5 180)
  (unit 1)
  (exclude_from_sim no)
  (in_bom yes)
  (on_board yes)
  (dnp no)
  (property "Reference" "D5" (at 62.23 58.674 0) (effects (font (size 1.27 1.27))))
  (property "Value" "HV6" (at 62.23 61.214 0) (effects (font (size 1.27 1.27))))
  (property "Footprint" "Diode_THT:D_DO-15_P15.24mm_Horizontal" (at 62.23 59.055 0) (effects (font (size 1.27 1.27)) (hide yes)))
  (property "Datasheet" "HV6" (at 62.23 63.5 0) (effects (font (size 1.27 1.27)) (hide yes)))
  (property "Description" "1000V 3A General Purpose Rectifier Diode, DO-201AD" (at 62.23 63.5 0) (effects (font (size 1.27 1.27)) (hide yes)))
  (property "Sim.Device" "D" (at 62.23 63.5 0) (effects (font (size 1.27 1.27)) (hide yes)))
  (property "Sim.Pins" "1=K 2=A" (at 62.23 63.5 0) (effects (font (size 1.27 1.27)) (hide yes)))
  (pin "1")
  (pin "2"))
 (symbol
  (lib_id "_MYLIBRARY:2mm_banana_Cinch")
  (at 54.61 96.52 270)
  (unit 1)
  (exclude_from_sim no)
  (in_bom yes)
  (on_board yes)
  (dnp no)
  (fields_autoplaced yes)
  (property "Reference" "J5" (at 48.26 104.1399 90) (effects (font (size 1.524 1.524)) (justify right)))
  (property "Value" "Iout-" (at 48.26 106.6799 90) (effects (font (size 1.524 1.524)) (justify right)))
  (property "Footprint" "footprints:105-1102-001" (at 53.086 106.68 0) (effects (font (size 1.524 1.524)) (hide yes)))
  (property "Datasheet" "" (at 54.61 96.52 0) (effects (font (size 1.524 1.524))))
  (property "Description" "105-1102-001 banana Johnson Cinch PCB horizontal" (at 54.61 96.52 0) (effects (font (size 1.27 1.27)) (hide yes)))
  (pin "1")
  (pin "2"))
 (symbol
  (lib_id "Diode:1N5408")
  (at 62.23 54.61 0)
  (unit 1)
  (exclude_from_sim no)
  (in_bom yes)
  (on_board yes)
  (dnp no)
  (property "Reference" "D4" (at 62.23 49.022 0) (effects (font (size 1.27 1.27))))
  (property "Value" "HV6" (at 62.23 51.562 0) (effects (font (size 1.27 1.27))))
  (property "Footprint" "Diode_THT:D_DO-15_P15.24mm_Horizontal" (at 62.23 59.055 0) (effects (font (size 1.27 1.27)) (hide yes)))
  (property "Datasheet" "HV6" (at 62.23 54.61 0) (effects (font (size 1.27 1.27)) (hide yes)))
  (property "Description" "1000V 3A General Purpose Rectifier Diode, DO-201AD" (at 62.23 54.61 0) (effects (font (size 1.27 1.27)) (hide yes)))
  (property "Sim.Device" "D" (at 62.23 54.61 0) (effects (font (size 1.27 1.27)) (hide yes)))
  (property "Sim.Pins" "1=K 2=A" (at 62.23 54.61 0) (effects (font (size 1.27 1.27)) (hide yes)))
  (pin "1")
  (pin "2"))
 (symbol
  (lib_id "Connector_Generic:Conn_01x02")
  (at 105.41 21.59 90)
  (unit 1)
  (exclude_from_sim no)
  (in_bom yes)
  (on_board yes)
  (dnp no)
  (fields_autoplaced yes)
  (property "Reference" "J1" (at 110.49 20.3199 90) (effects (font (size 1.27 1.27)) (justify right)))
  (property "Value" "HV_OUT" (at 110.49 22.8599 90) (effects (font (size 1.27 1.27)) (justify right)))
  (property "Footprint" "Connector_PinHeader_2.54mm:PinHeader_1x02_P2.54mm_Vertical" (at 105.41 21.59 0) (effects (font (size 1.27 1.27)) (hide yes)))
  (property "Datasheet" "~" (at 105.41 21.59 0) (effects (font (size 1.27 1.27)) (hide yes)))
  (property "Description" "Generic connector, single row, 01x02, script generated (kicad-library-utils/schlib/autogen/connector/)" (at 105.41 21.59 0) (effects (font (size 1.27 1.27)) (hide yes)))
  (pin "1")
  (pin "2"))
 (sheet_instances
  (path ""
   (page "1")))
 (embedded_fonts no))
